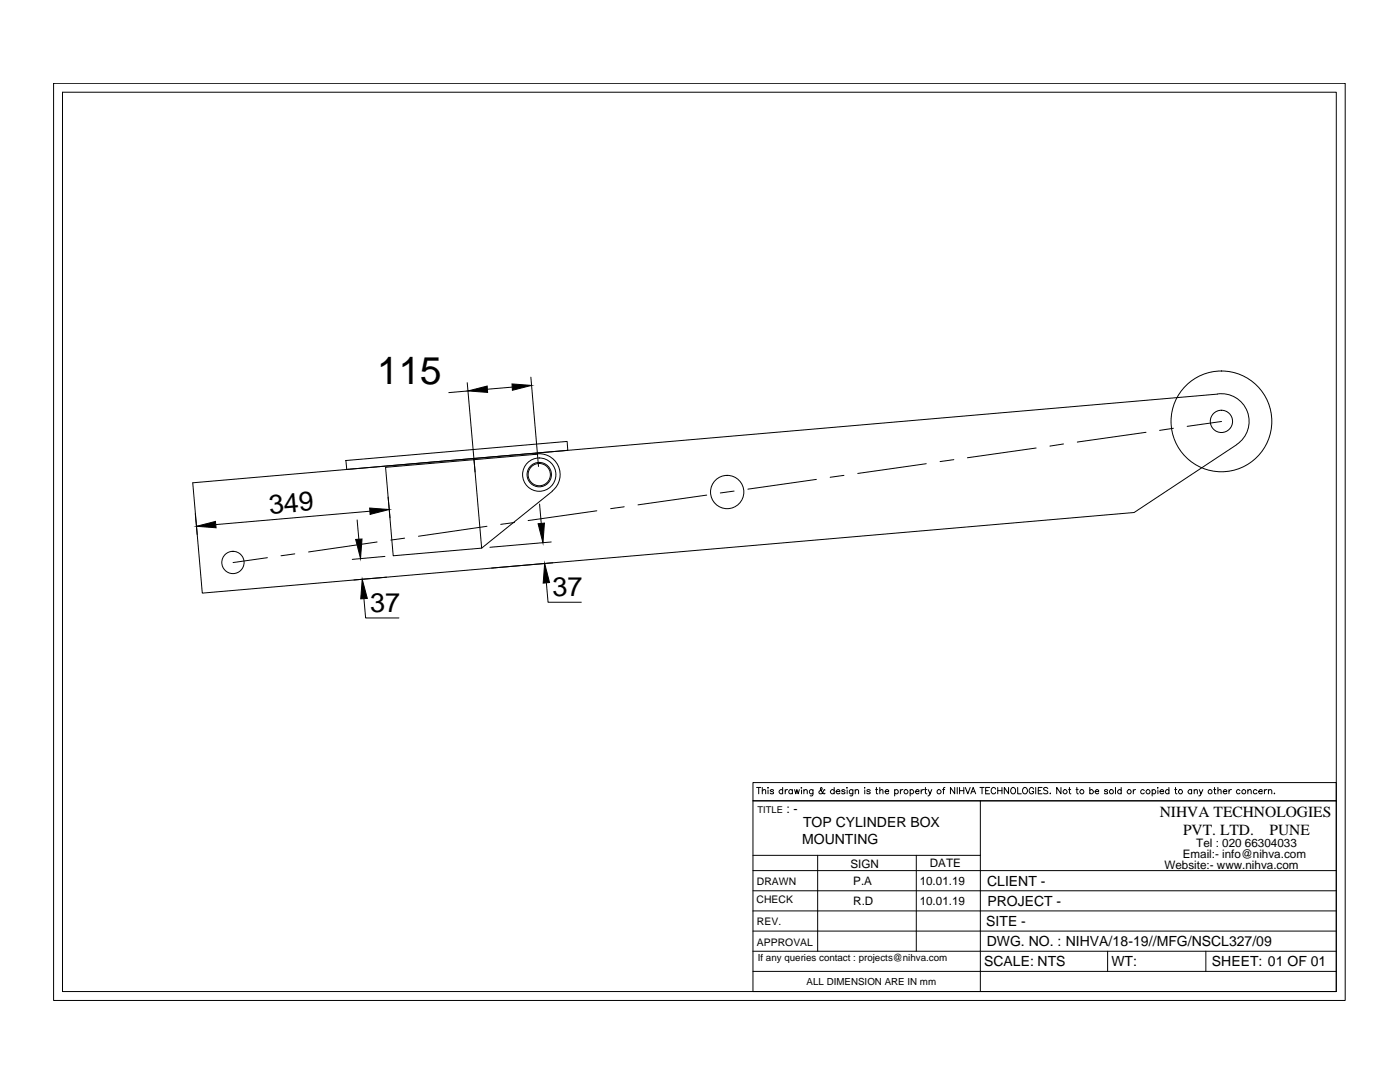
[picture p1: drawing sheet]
<svg xmlns="http://www.w3.org/2000/svg" width="279mm" height="216mm" viewBox="0 0 279 216" stroke-linecap="round" stroke-linejoin="round" font-family="sans-serif">
<!-- layer: 0 -->
<g fill="none" stroke="#000" stroke-width=".2">
<path d="M10.7 16.6h257.8v183h-257.8zM12.5 18.4h254.2v179.5h-254.2zM93.2 76.4l1.6 17.8M93.4 78l-3.8 .3M102.2 77.2l-4.9 .5M105.9 75.3l1.6 17.8M38.5 96.3l204.5-17.7a5.5 5.5 0 0 1 5.9 3.5 5.5 5.5 0 0 1-2.1 6.6l-20.5 13.6-185.9 16zM69 91.9l44.2-3.8 .1 1.8-44.1 3.8zM76.9 93.2l17.7-1.5 1.5 17.7-17.6 1.5zM77.5 99.2l.3 4.1M106.7 90.6a4.2 4.2 0 0 1 4.7 2.3 4.2 4.2 0 0 1-1.2 5.1M107.3 90.6l-12.7 1.1"/>
<path d="M110.2 98l-14.1 11.4M141 98.8l-13.7 1.9M146.5 98l-2.8 .4M162.9 95.7l-13.6 1.9M168.4 94.9l-2.7 .3M184.9 92.5l-13.7 2M190.4 91.7l-2.8 .4M206.8 89.4l-13.7 1.9M212.2 88.6l-2.7 .4M228.7 86.3l-13.7 1.9M234.2 85.5l-2.8 .4M243.8 84.1l-6.9 1"/>
<path d="M39 102.5l.4 4.2M53.4 111.3l-6.9 1M58.8 110.5l-2.7 .4M71.3 103.7l.3 3.9M72.6 119.5l.4 3.8h6.6M73.8 102l-30.7 2.7M75.3 108.1l-13.7 2M76.8 111l-6.5 .6M77.2 115.2l-6.6 .5M80.8 107.4l-2.8 .4M97.2 105l-13.7 2M102.7 104.3l-2.8 .3"/>
<path d="M107.7 100.6l.3 3.9M109 116.3l.4 3.9h6.6M110 108.1l-12.2 1.1M110.3 112.3l-12.2 1.1M119.1 101.9l-13.7 2M124.6 101.1l-2.7 .4M150.3 156.2h116.4v41.7h-116.4v-38.1h116.4h-116.4zM151 157.1h.8M151.4 157.1v1.3M152.1 157.8l.3-.2h.4v.8M152.1 157.1v1.3M153.3 157.1v.2z"/>
<path d="M153.3 157.6v.8M154.4 157.8a.37 .37 0 0 0-.4-.3 .37 .37 0 0 0-.3 .3l.7 .4-.1 .2h-.2l-.4-.2M156.2 157.8a.4 .4 0 0 0-.6-.1 .4 .4 0 0 0 0 .6 .4 .4 0 0 0 .6-.1M156.2 157.1v1.3M156.7 157.6v.8M157.2 157.6h-.3l-.2 .3M158.1 157.8a.4 .4 0 0 0-.5-.1 .4 .4 0 0 0 0 .6 .4 .4 0 0 0 .5-.1M158.1 157.6v.8M158.6 157.6l.2 .8 .2-.8 .3 .8 .2-.8M160 157.1v.2zM160 157.6v.8M160.4 157.8l.3-.2h.3l.1 .8"/>
<path d="M160.4 157.6v.8M162.2 157.6v.9l-.1 .3h-.4M162.2 157.8a.4 .4 0 0 0-.5-.1 .4 .4 0 0 0 0 .6 .4 .4 0 0 0 .5-.1M164.6 157.7l-.1-.1-.3 .5a.43 .43 0 0 1-.3 .3 .43 .43 0 0 1-.5-.2l.1-.4 .6-.3-.2-.4-.2 .2 .1 .3 .5 .8h.3v-.1M166.5 157.8a.42 .42 0 0 0-.6-.1 .42 .42 0 0 0 0 .6 .42 .42 0 0 0 .6-.1M166.5 157.1v1.3M166.9 157.9h.7a.41 .41 0 0 0-.5-.3 .41 .41 0 0 0-.3 .5 .41 .41 0 0 0 .6 .3l.2-.2M168.6 157.8a.37 .37 0 0 0-.3-.3 .37 .37 0 0 0-.3 .3l.6 .4-.2 .2-.4-.2M169.1 157.1v.2zM169.1 157.6v.8M170.2 157.6v.9l-.1 .3h-.4M170.2 157.8a.4 .4 0 0 0-.6-.1 .4 .4 0 0 0 0 .6 .4 .4 0 0 0 .6-.1"/>
<path d="M170.7 157.8l.3-.2h.3l.1 .8M170.7 157.6v.8M172.6 157.1v.2zM172.6 157.6v.8M173.7 157.8a.37 .37 0 0 0-.4-.3 .37 .37 0 0 0-.3 .3l.7 .4-.3 .2h-.4v-.2M174.7 157.6h.5M174.9 157.1v1.1v.2h.3M175.6 157.8l.3-.2h.3v.8M175.6 157.1v1.3M176.6 157.9h.8v-.1a.4 .4 0 0 0-.6-.1 .4 .4 0 0 0 0 .6 .4 .4 0 0 0 .6-.1M178.5 157.8a.4 .4 0 0 1 .6-.1 .4 .4 0 0 1 0 .6 .4 .4 0 0 1-.6-.1M178.5 157.6v1.2"/>
<path d="M179.7 157.6v.8M180.2 157.6h-.3l-.2 .3M181.6 157.8a.4 .4 0 0 1 .6-.1 .4 .4 0 0 1 0 .6 .4 .4 0 0 1-.6-.1M181.6 157.6v1.2M182.7 157.9h.7v-.1a.4 .4 0 0 0-.6-.1 .4 .4 0 0 0 0 .6 .4 .4 0 0 0 .6-.1M183.8 157.6v.8M184.3 157.6h-.2l-.3 .3M184.5 157.6h.4M184.7 157.1v1.1l.3 .2M185.2 157.6l.4 .8 .4-.8M185.6 158.4l-.4 .4M188.1 157.6h.4"/>
<path d="M188.6 157.1l-.3 .1v.2v1M190.5 157.1v1.3l-.8-1.3v1.3M191 157.1v1.3M191.5 157.1v1.3M191.5 157.8h.8M192.3 157.1v1.3M192.6 157.1l.6 1.3 .4-1.3M193.7 158.4l.5-1.3 .5 1.3M193.9 158h.6M195.6 157.1h.8M195.7 159.8v38.1M196 157.1v1.3"/>
<path d="M196.7 157.8h.5M197.5 157.1h-.8v1.3h.8M198.7 157.5a.45 .45 0 0 0-.5-.4 .45 .45 0 0 0-.4 .5v.3a.46 .46 0 0 0 .4 .5 .46 .46 0 0 0 .5-.3M199.1 157.8h.9M199.1 157.1v1.3M200 157.1v1.3M201.3 157.1v1.3l-.9-1.3v1.3M201.8 157.3l.2-.1a.62 .62 0 0 1 .7 .4 .62 .62 0 0 1-.4 .8 .65 .65 0 0 1-.6-.4 .65 .65 0 0 1 .1-.7zM203.1 157.1v1.3h.7M204.2 157.3l.1-.1a.6 .6 0 0 1 .7 .3 .6 .6 0 0 1-.1 .7l-.1 .2a.6 .6 0 0 1-.7-.3 .6 .6 0 0 1 .1-.8zM206.3 157.5a.45 .45 0 0 0-.5-.4 .45 .45 0 0 0-.4 .5v.3a.45 .45 0 0 0 .4 .5 .45 .45 0 0 0 .5-.5h-.3M206.7 157.1v1.3"/>
<path d="M207.2 157.8h.5M208 157.1h-.8v1.3h.8M209.1 157.3a.46 .46 0 0 0-.5-.2 .46 .46 0 0 0-.3 .4l.7 .3 .1 .3v.1l-.3 .2-.5-.2M209.5 158.4h.2zM211.7 157.1v1.3l-.8-1.3v1.3M213.3 157.6h.4M213.4 157.1v1.1l.3 .2M214.7 157.6h.5M214.9 157.1v1.1l.3 .2M217.5 157.8a.4 .4 0 0 1 .6-.1 .4 .4 0 0 1 0 .6 .4 .4 0 0 1-.6-.1M217.5 157.1v1.3M218.6 157.9h.7v-.1a.4 .4 0 0 0-.6-.1 .4 .4 0 0 0 0 .6 .4 .4 0 0 0 .6-.1"/>
<path d="M221.1 157.8l-.3-.2h-.3v.2l.4 .2 .2 .2-.3 .2h-.3l-.1-.2M222.6 157.1v1.3M223.8 157.8a.4 .4 0 0 0-.6-.1 .4 .4 0 0 0 0 .6 .4 .4 0 0 0 .6-.1M223.8 157.1v1.3M226.2 157.6v.8M226.6 157.6h-.3l-.1 .3M228.4 157.8a.4 .4 0 0 0-.6-.1 .4 .4 0 0 0 0 .6 .4 .4 0 0 0 .6-.1M229.9 157.8a.4 .4 0 0 1 .6-.1 .4 .4 0 0 1 0 .6 .4 .4 0 0 1-.6-.1M229.9 157.6v1.2M231.1 157.1v.2zM231.1 157.6v.8M231.5 157.9h.7a.41 .41 0 0 0-.5-.3 .41 .41 0 0 0-.3 .5 .41 .41 0 0 0 .6 .3l.2-.2"/>
<path d="M233.3 157.8a.4 .4 0 0 0-.6-.1 .4 .4 0 0 0 0 .6 .4 .4 0 0 0 .6-.1M233.3 157.1v1.3M234.4 157.6h.5M234.6 157.1v1.1l.3 .2M237.8 157.8a.4 .4 0 0 0-.6-.1 .4 .4 0 0 0 0 .6 .4 .4 0 0 0 .6-.1M237.8 157.6v.8M238.3 157.8l.3-.2h.3l.1 .8M238.3 157.6v.8M239.3 157.6l.4 .8 .4-.8M239.7 158.4l-.2 .4h-.2M242.2 157.6h.4M242.4 157.1v1.1v.2h.3"/>
<path d="M243.1 157.8l.3-.2h.3v.8M243.1 157.1v1.3M244.1 157.9h.7a.39 .39 0 0 0-.5-.3 .39 .39 0 0 0-.1 .6l.2 .2 .4-.2M245.3 157.6v.8M245.8 157.6h-.4l-.1 .3M247.5 157.8a.4 .4 0 0 0-.6-.1 .4 .4 0 0 0 0 .6 .4 .4 0 0 0 .6-.1M249 157.8l.5-.2 .2 .2v.6M249 157.6v.8M250.9 157.8a.4 .4 0 0 0-.6-.1 .4 .4 0 0 0 0 .6 .4 .4 0 0 0 .6-.1M251.2 157.9h.7v-.1a.4 .4 0 0 0-.6-.1 .4 .4 0 0 0 0 .6 .4 .4 0 0 0 .6-.1M252.3 157.6v.8M252.8 157.6h-.2l-.3 .3"/>
<path d="M253.1 157.8l.3-.2h.3l.1 .8M253.1 157.6v.8M254.3 158.3v.1zM150.3 177.7h116.4M150.3 173.7h116.4M150.3 170.7h45.4M163.2 170.7v19.1M182.9 170.7v19.1M150.3 185.8h116.4M150.3 181.8h116.4M150.3 189.8h116.4M150.3 193.8h116.4"/>
<path d="M221.1 189.8v4M240.7 189.8v4"/>
<circle cx="107.6" cy="94.7" r="3.3"/>
<circle cx="107.6" cy="94.7" r="2.43"/>
<circle cx="107.6" cy="94.7" r="2.22"/>
<circle cx="145.1" cy="98.2" r="3.3"/>
<circle cx="243.8" cy="84.1" r="10.1"/>
<circle cx="243.8" cy="84.1" r="2.22"/>
<circle cx="46.5" cy="112.2" r="2.22"/>
<circle cx="180.8" cy="158" r=".42"/>
<circle cx="187.4" cy="158" r=".43"/>
<circle cx="212.6" cy="158" r=".42"/>
<circle cx="215.9" cy="158" r=".42"/>
<circle cx="221.8" cy="158" r=".43"/>
<circle cx="225.3" cy="158" r=".42"/>
<circle cx="229.1" cy="158" r=".42"/>
<circle cx="235.6" cy="158" r=".42"/>
<circle cx="241.5" cy="158" r=".43"/>
<circle cx="248.2" cy="158" r=".43"/>
</g>
<path d="M93.4 78l3.8-1 .1 1.3zM102.2 76.6l3.9 .3-3.8 1zM39.2 105l3.8-1 .1 1.3zM71 107.6h1.2l-.2 3.8zM72.3 115.6l1 3.8-1.3 .1zM73.8 101.4l3.9 .3-3.8 .9zM107.4 104.5l1.3-.1-.3 3.9zM108.7 112.4l1 3.8-1.3 .2z" fill="#000" stroke="#000" stroke-width=".2"/>
<text font-size="7.7" x="75.3" y="76.6">115</text>
<g font-size="5.4">
<text x="53.8" y="102.6" transform="rotate(-5 53.8 102.6)">349</text>
<text x="110.3" y="119">37</text>
<text x="73.9" y="122.1">37</text>
</g>
<g font-size="3.1">
<text x="231.5" y="163.1">NIHVA TECHNOLOGIES</text>
<text x="236.1" y="166.6">PVT. LTD.</text>
<text x="253.4" y="166.6">PUNE</text>
</g>
<g font-size="2.8">
<text x="160.3" y="165">TOP CYLINDER BOX</text>
<text x="160.1" y="168.4">MOUNTING</text>
<text x="197" y="176.7">CLIENT -</text>
<text x="196.8" y="184.7">SITE -</text>
<text x="197" y="180.7">PROJECT -</text>
<text x="196.9" y="188.8">DWG. NO. : NIHVA/18-19//MFG/NSCL327/09</text>
<text x="196.4" y="192.8">SCALE: NTS</text>
<text x="221.8" y="192.8">WT:</text>
<text x="241.9" y="192.8">SHEET: 01 OF 01</text>
</g>
<text font-size="2.5" x="157" y="162.2">: -</text>
<g font-size="2.3">
<text x="169.7" y="173.1">SIGN</text>
<text x="185.6" y="173.1">DATE</text>
<text x="232.4" y="173.5">Website:- www.nihva.com</text>
<text x="236" y="171.2">Email:- info@nihva.com</text>
<text x="238.7" y="168.9">Tel : 020 66304033</text>
<text x="170.3" y="176.6">P.A</text>
<text x="183.5" y="176.6">10.01.19</text>
<text x="170.3" y="180.7">R.D</text>
<text x="183.5" y="180.6">10.01.19</text>
</g>
<g font-size="2.1">
<text x="151.1" y="176.6">DRAWN</text>
<text x="151" y="180.1">CHECK</text>
<text x="151.1" y="184.6">REV.</text>
<text x="151.1" y="188.7">APPROVAL</text>
</g>
<g font-size="1.9">
<text x="151.2" y="162.2">TITLE</text>
<text x="151.2" y="191.8">If any queries contact : projects@nihva.com</text>
<text x="161" y="196.5">ALL DIMENSION ARE IN mm</text>
</g>
</svg>
